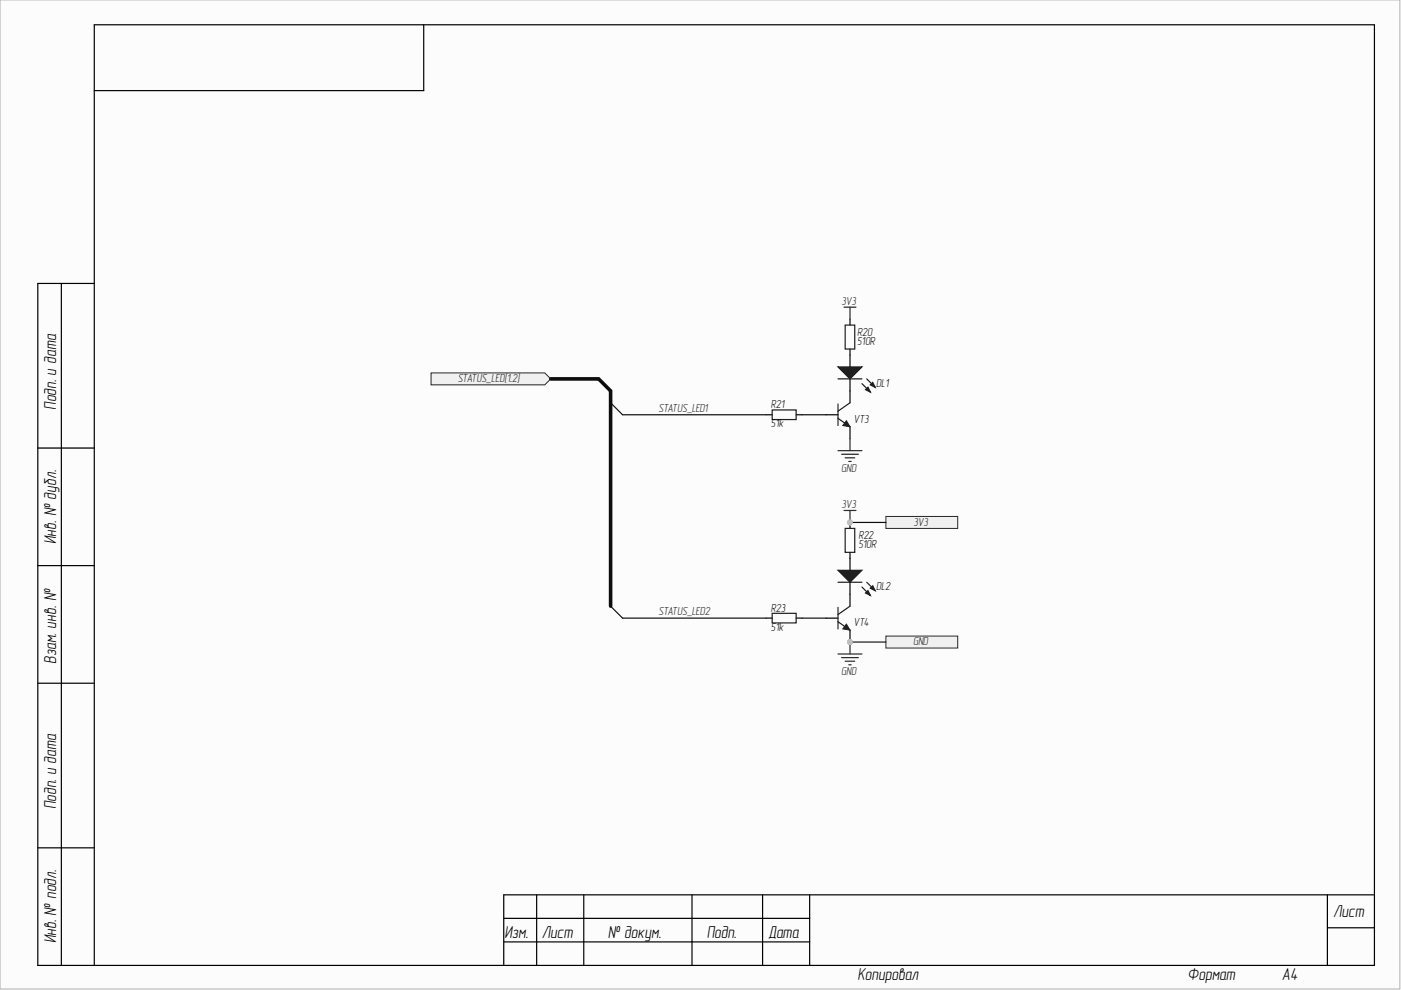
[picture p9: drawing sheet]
<svg xmlns="http://www.w3.org/2000/svg" width="297mm" height="210mm" viewBox="0 0 297 210" stroke-linecap="round" stroke-linejoin="round" font-family="sans-serif">
<path d="M0 0h296.8v209.7h-296.8z" fill-rule="evenodd" fill="#fcfcfc"/>
<path d="M0 0h296.8v209.7h-296.8z" fill="none" stroke="#bdbdbd" stroke-width=".21"/>
<path d="M0 0h296.8v209.7h-296.8z" fill-rule="evenodd" fill="#fcfcfc"/>
<path d="M0 0h296.8v209.7h-296.8z" fill="none" stroke="#bdbdbd" stroke-width=".21"/>
<g fill="none" stroke="#000" stroke-width=".25">
<path d="M89.8 5.3v13.9h-69.8M13 60.1v144.6M20 60.1h-12v144.6h283.4v-199.4h-271.4v199.4M8 95h12M8 119.9h12M8 144.9h12M8 179.8h12M106.8 194.7h64.9M106.8 199.7h64.9M113.8 189.7v15M123.8 189.7v15M146.7 189.7v15"/>
<path d="M161.7 189.7v15M171.7 189.7v15M281.4 189.7v15M281.4 196.7h10M291.4 189.7h-184.6v15"/>
</g>
<path d="M91.4 79.1h24.1l1.3 1.2-1.3 1.3h-24.1z" fill-rule="evenodd" fill="#f0f0f0"/>
<path d="M91.4 79.1h24.1l1.3 1.2-1.3 1.3h-24.1z" fill="none" stroke="#262626" stroke-width=".21"/>
<path d="M187.8 134.9h15.3v2.5h-15.3z" fill-rule="evenodd" fill="#f0f0f0"/>
<path d="M187.8 134.9h15.3v2.5h-15.3z" fill="none" stroke="#262626" stroke-width=".21"/>
<path d="M162.4 87.9h1.3M168.8 87.9h1.3M180.2 118.4v2.5M162.4 131.1h1.3M168.8 131.1h1.3M180.2 123.5v2.5" fill="none" stroke="#000" stroke-width=".25"/>
<path d="M163.7 86.9h5.1v2.1h-5.1zM163.7 130h5.1v2.1h-5.1z" fill="none" stroke="#1c1c1c" stroke-width=".25"/>
<path d="M129.5 85.4l2.5 2.5M129.5 128.5l2.5 2.6" fill="none" stroke="#0e0e0e" stroke-width=".25"/>
<path d="M177.7 120.9h5.1l-2.6 2.6z" fill="#1c1c1c"/>
<path d="M177.7 120.9h5.1l-2.6 2.6zM182.8 124.5l1.7 1.7M183.8 123.5l1.7 1.7" fill="none" stroke="#1c1c1c" stroke-width=".25"/>
<path d="M183.5 125.7l.5-.5 .5 1z" fill="#1c1c1c"/>
<path d="M183.5 125.7l.5-.5 .5 1z" fill="none" stroke="#1c1c1c" stroke-width=".25"/>
<path d="M184.5 124.7l.5-.5 .5 1z" fill="#1c1c1c"/>
<path d="M177.7 123.5h5.1M184.5 124.7l.5-.5 .5 1z" fill="none" stroke="#1c1c1c" stroke-width=".25"/>
<path d="M180.2 75.3v2.5M180.2 80.3v2.6" fill="none" stroke="#000" stroke-width=".25"/>
<path d="M177.7 77.8h5.1l-2.6 2.5z" fill="#1c1c1c"/>
<path d="M177.7 77.8h5.1l-2.6 2.5zM182.8 81.3l1.7 1.8M183.8 80.3l1.7 1.8" fill="none" stroke="#1c1c1c" stroke-width=".25"/>
<path d="M183.5 82.6l.5-.5 .5 1z" fill="#1c1c1c"/>
<path d="M183.5 82.6l.5-.5 .5 1z" fill="none" stroke="#1c1c1c" stroke-width=".25"/>
<path d="M184.5 81.6l.5-.5 .5 1z" fill="#1c1c1c"/>
<path d="M177.7 80.3h5.1M184.5 81.6l.5-.5 .5 1z" fill="none" stroke="#1c1c1c" stroke-width=".25"/>
<path d="M170.1 87.9h5M170.1 131.1h5" fill="none" stroke="#0e0e0e" stroke-width=".25"/>
<path d="M116.8 80.3h10.1l2.6 2.6v45.6" fill="none" stroke="#0e0e0e" stroke-width=".76"/>
<path d="M177.7 138.7h5.1M178.4 139.4h3.6M180.2 136.1v2.6M179.2 140.2h2M180 141h.5" fill="none" stroke="#262626" stroke-width=".25"/>
<circle cx="180.2" cy="136.1" r=".51" fill="#c1c1c1"/>
<circle cx="180.2" cy="136.1" r=".51" fill="none" stroke="#c1c1c1" stroke-width=".21"/>
<circle cx="180.2" cy="136.1" r=".51" fill="#c1c1c1"/>
<circle cx="180.2" cy="136.1" r=".51" fill="none" stroke="#c1c1c1" stroke-width=".21"/>
<path d="M175.1 131.1h2.6M180.2 126v2.5M180.2 133.6v2.5" fill="none" stroke="#000" stroke-width=".25"/>
<circle cx="180.2" cy="136.1" r=".51" fill="#c1c1c1"/>
<circle cx="180.2" cy="136.1" r=".51" fill="none" stroke="#c1c1c1" stroke-width=".21"/>
<path d="M177.7 131.8l2.5 1.8M177.7 128.8v4.5M180.2 128.5l-2.5 1.8" fill="none" stroke="#1c1c1c" stroke-width=".25"/>
<path d="M179.5 132.3l.7 1.3-1.5-.3z" fill="#1c1c1c"/>
<path d="M179.5 132.3l.7 1.3-1.5-.3z" fill="none" stroke="#1c1c1c" stroke-width=".21"/>
<circle cx="180.2" cy="110.8" r=".51" fill="#c1c1c1"/>
<circle cx="180.2" cy="110.8" r=".51" fill="none" stroke="#c1c1c1" stroke-width=".21"/>
<path d="M180.2 110.8v1.2" fill="none" stroke="#000" stroke-width=".25"/>
<circle cx="180.2" cy="110.8" r=".51" fill="#c1c1c1"/>
<circle cx="180.2" cy="110.8" r=".51" fill="none" stroke="#c1c1c1" stroke-width=".21"/>
<path d="M180.2 67.7v1.2M180.2 74v1.3M175.1 87.9h2.6M180.2 82.9v2.5M180.2 90.5v2.5M180.2 117.1v1.3" fill="none" stroke="#000" stroke-width=".25"/>
<path d="M179.2 68.9h2v5.1h-2zM177.7 88.7l2.5 1.8M177.7 85.7v4.5M180.2 85.4l-2.5 1.8M179.2 112h2v5.1h-2z" fill="none" stroke="#1c1c1c" stroke-width=".25"/>
<path d="M179.5 89.2l.7 1.3-1.5-.3z" fill="#1c1c1c"/>
<path d="M179.5 89.2l.7 1.3-1.5-.3z" fill="none" stroke="#1c1c1c" stroke-width=".21"/>
<path d="M177.7 95.6h5.1M178.4 96.3h3.6M179.2 97.1h2M180 97.8h.5M180.2 93v2.6" fill="none" stroke="#262626" stroke-width=".25"/>
<path d="M180.2 136.1h7.6" fill="none" stroke="#0e0e0e" stroke-width=".25"/>
<circle cx="180.2" cy="136.1" r=".51" fill="#c1c1c1"/>
<circle cx="180.2" cy="136.1" r=".51" fill="none" stroke="#c1c1c1" stroke-width=".21"/>
<path d="M178.9 108.2h2.6M180.2 108.2v2.6" fill="none" stroke="#262626" stroke-width=".25"/>
<circle cx="180.2" cy="110.8" r=".51" fill="#c1c1c1"/>
<circle cx="180.2" cy="110.8" r=".51" fill="none" stroke="#c1c1c1" stroke-width=".21"/>
<path d="M178.9 65.1h2.6M180.2 65.1v2.6" fill="none" stroke="#262626" stroke-width=".25"/>
<path d="M187.8 109.5h15.3v2.5h-15.3z" fill-rule="evenodd" fill="#f0f0f0"/>
<path d="M187.8 109.5h15.3v2.5h-15.3z" fill="none" stroke="#262626" stroke-width=".21"/>
<path d="M180.2 110.8h7.6" fill="none" stroke="#0e0e0e" stroke-width=".25"/>
<circle cx="180.2" cy="110.8" r=".51" fill="#c1c1c1"/>
<circle cx="180.2" cy="110.8" r=".51" fill="none" stroke="#c1c1c1" stroke-width=".21"/>
<path d="M132 87.9h30.4M132 131.1h30.4" fill="none" stroke="#0e0e0e" stroke-width=".25"/>
<g font-size="3.7">
<text x="11.9" y="86.9" transform="rotate(-90 11.9 86.9)">Подп. и дата</text>
<text x="11.9" y="115.4" transform="rotate(-90 11.9 115.4)">Инв. № дубл.</text>
<text x="11.9" y="140.8" transform="rotate(-90 11.9 140.8)">Взам. инв. №</text>
<text x="11.9" y="171.6" transform="rotate(-90 11.9 171.6)">Подп. и дата</text>
<text x="282.7" y="194.4">Лист</text>
<text x="11.9" y="200" transform="rotate(-90 11.9 200)">Инв. № подл.</text>
<text x="106.9" y="198.8">Изм.</text>
<text x="114.9" y="198.8">Лист</text>
<text x="128.9" y="198.8">№ докум.</text>
<text x="149.8" y="198.8">Подп.</text>
<text x="162.9" y="198.8">Дата</text>
<text x="181.8" y="207.8">Копировал</text>
<text x="251.8" y="207.8">Формат</text>
<text x="271.8" y="207.8">A4</text>
</g>
<g font-size="2.5" fill="#262626">
<text x="178.4" y="64.6">3V3</text>
<text x="97" y="81.1">STATUS_LED[1..2]</text>
<text x="139.6" y="87.3">STATUS_LED1</text>
<text x="178.4" y="100">GND</text>
<text x="178.4" y="107.6">3V3</text>
<text x="193.7" y="111.4">3V3</text>
<text x="139.6" y="130.4">STATUS_LED2</text>
<text x="193.6" y="136.8">GND</text>
<text x="178.4" y="143.1">GND</text>
</g>
<g font-size="2.5" fill="#0e0e0e">
<text x="181.7" y="71.2">R20</text>
<text x="181.7" y="73.2">510R</text>
<text x="185.8" y="82.1">DL1</text>
<text x="163.5" y="86.6">R21</text>
<text x="181" y="89.6">VT3</text>
<text x="163.5" y="90.6">51k</text>
<text x="182" y="116.2">510R</text>
<text x="182" y="114.2">R22</text>
<text x="185.8" y="125.1">DL2</text>
<text x="163.5" y="129.7">R23</text>
<text x="163.5" y="133.7">51k</text>
<text x="181" y="132.7">VT4</text>
</g>
</svg>
